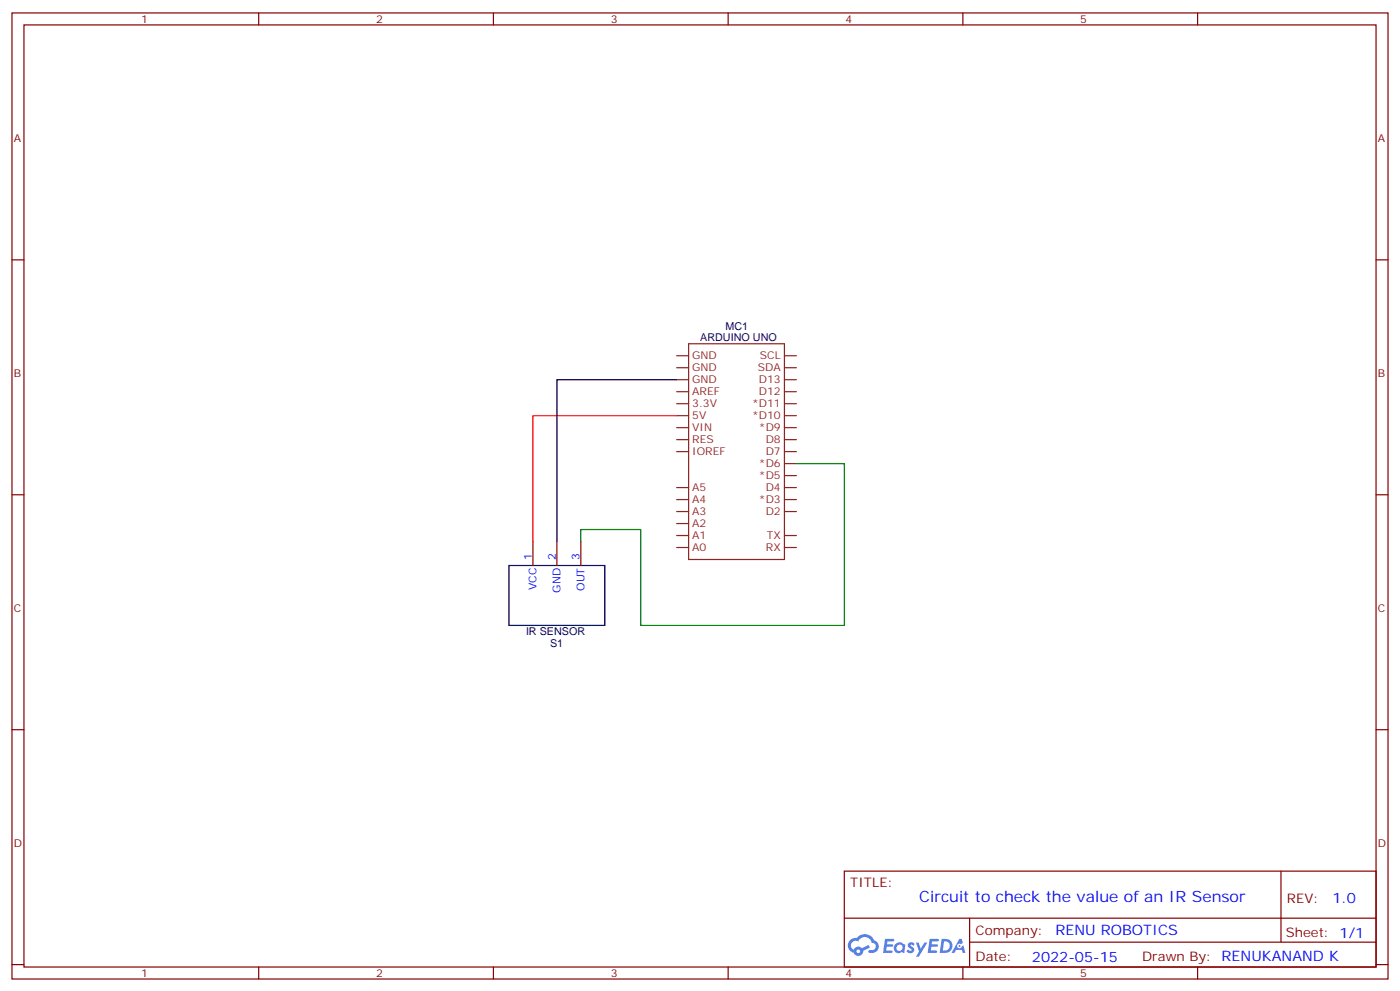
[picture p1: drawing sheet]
<svg xmlns="http://www.w3.org/2000/svg" width="412mm" height="292mm" viewBox="0 0 412 292" stroke-linecap="round" stroke-linejoin="round" font-family="sans-serif">
<g fill="none" stroke="#870000" stroke-width=".35">
<path d="M3.5 3.8h405.4v284.3h-405.4zM7.1 7.3h398.2v277.3h-398.2zM76.2 3.8v3.5M145.3 3.8v3.5M214.5 3.8v3.5M283.6 3.8v3.5M352.8 3.8v3.5M3.5 76.5h3.6M405.3 76.5h3.6M3.5 145.6h3.6M405.3 145.6h3.6M3.5 214.8h3.6"/>
<path d="M405.3 214.8h3.6M248.7 256.4h156.6v28.2h-156.6zM377.3 256.4v20.9M248.7 270.2h156.5M285.6 277.3h119.6M285.6 270.2v14.2M3.5 283.9h3.6M76.2 284.6v3.5M145.3 284.6v3.5M214.5 284.6v3.5M283.6 284.6v3.5M352.8 284.6v3.5"/>
<path d="M405.3 283.9h3.6"/>
</g>
<g fill="#5487ff">
<path d="M267.7 277.6a1.22 1.22 0 0 1 1.7 .2l-.4 .6a.47 .47 0 0 0-.3-.4 .47 .47 0 0 0-.5 .2l.1 .2a1.14 1.14 0 0 1 .8 1.8 1.14 1.14 0 0 1-1.9 0l-.2-.2 .5-.6 .7 .5a.29 .29 0 0 0 .3-.3 .29 .29 0 0 0-.2-.3 1.04 1.04 0 0 1-.6-1.7z"/>
<path d="M260.7 276.3h2.4l.3 .2-.2 .5-1.8 .1-.1 .8h1.5l.3 .4-.3 .4h-1.6l-.2 1.1h1.7l.2 .3-.2 .3-2.6 .1z"/>
<path d="M273.8 276.3h2.4l.3 .2-.1 .5-1.8 .1-.2 .8h1.6l.3 .4-.4 .4h-1.6l-.1 1.1h1.7l.2 .3-.2 .3-2.6 .1z"/>
<path d="M282.6 276.3h.7l.3 1.3-.6 .3a.69 .69 0 0 0-1 .3 .69 .69 0 0 0 .4 .9 .69 .69 0 0 0 .9-.6l.5-.2 .6 2.2h-.8l-.2-.9h-1.8l-.5 .9h-.8z"/>
<path d="M269.8 277.4h.8l.6 1.8 1.1-1.8h.9l-2.6 4.2h-.8l.9-1.5z"/>
<path d="M277.4 276.3l-.6 4.2h1.3a2.11 2.11 0 0 0 2.5-2.1 2.11 2.11 0 0 0-2.5-2.1zM278.1 277.1a1.39 1.39 0 0 1 1.7 1.4 1.39 1.39 0 0 1-1.8 1.3h-.3z"/>
<path d="M263.7 277.9a1.54 1.54 0 0 0-.1 2.2 1.54 1.54 0 0 0 2.2 .1l.6 .3 .3-2.3-.2-.3h-.4a1.49 1.49 0 0 0-2.4 0zM264 278.9a.94 .94 0 0 1 1.8 0 .94 .94 0 0 1-1.8 0z"/>
<path d="M250.4 276.7a2.18 2.18 0 0 0 1.1 3.7 1.44 1.44 0 0 0 1.6 .9 1.44 1.44 0 0 0 1.2-1.4l2-1.1-.5-.7-1.9 1a1.47 1.47 0 0 0-2.4 .4 1.39 1.39 0 0 1-.7-1.9 1.39 1.39 0 0 1 2-.5 2.12 2.12 0 0 1 2.2-1.3 2.12 2.12 0 0 1 1.9 1.7 1.14 1.14 0 0 1 1.1 1.4 1.14 1.14 0 0 1-1.7 .7 .43 .43 0 0 0-.5 .4 .43 .43 0 0 0 .4 .5 1.98 1.98 0 0 0 2.5-1.2 1.98 1.98 0 0 0-1.2-2.6 3.1 3.1 0 0 0-5.3-.6l-.9 .1zM252.3 280a.55 .55 0 0 1 1.1 0 .55 .55 0 0 1-1.1 0z"/>
<circle cx="282.6" cy="278.4" r=".26"/>
</g>
<g fill="none" stroke="#8c2424" stroke-width=".35">
<path d="M199.3 118.8h3.5M199.3 115.3h3.5M199.3 111.8h3.5M199.3 108.2h3.5M199.3 104.7h3.5M202.8 101.2h28.3v63.5h-28.3zM231.1 118.8h3.5M231.1 115.3h3.5M231.1 111.8h3.5M231.1 108.2h3.5M231.1 104.7h3.5M199.3 132.9h3.5"/>
<path d="M199.3 129.4h3.5M199.3 125.9h3.5M199.3 122.3h3.5M231.1 140h3.5M231.1 136.5h3.5M231.1 132.9h3.5M231.1 129.4h3.5M231.1 125.9h3.5M231.1 122.3h3.5M199.3 157.6h3.5M199.3 150.6h3.5M199.3 147h3.5"/>
<path d="M199.3 143.5h3.5M199.3 154.1h3.5M231.1 157.6h3.5M231.1 150.6h3.5M231.1 147h3.5M231.1 143.5h3.5M199.3 161.1h3.5M231.1 161.1h3.5"/>
</g>
<path d="M199.3 111.8h-35.3v47.6M149.9 166.4h28.3v17.7h-28.3z" fill="none" stroke="#000" stroke-width=".35"/>
<path d="M157 159.4v7M164 159.4v7M171.1 159.4v7" fill="none" stroke="#870000" stroke-width=".35"/>
<path d="M199.3 122.3h-42.3v37.1" fill="none" stroke="#f00" stroke-width=".35"/>
<path d="M234.6 136.5h14.1v47.6h-60v-28.2h-17.6v3.5" fill="none" stroke="#008700" stroke-width=".35"/>
<text font-size="4.6" fill="#00f" x="270.8" y="265.4">Circuit to check the value of an IR Sensor</text>
<g font-size="4.2" fill="#00f">
<text x="392.5" y="265.7">1.0</text>
<text x="310.9" y="275.2">RENU ROBOTICS</text>
<text x="304" y="283">2022-05-15</text>
</g>
<g font-size="3.9" fill="#800">
<text x="250.5" y="261">TITLE:</text>
<text x="379.1" y="265.7">REV:</text>
<text x="287.4" y="275.2">Company:</text>
<text x="378.7" y="275.8">Sheet: 1/1</text>
<text x="287.4" y="282.9">Date:</text>
<text x="336.4" y="282.9">Drawn By: RENUKANAND K</text>
</g>
<g font-size="3.2" fill="#800">
<text x="41.6" y="6.8">1</text>
<text x="110.8" y="6.8">2</text>
<text x="179.9" y="6.8">3</text>
<text x="249.1" y="6.8">4</text>
<text x="318.2" y="6.8">5</text>
<text x="4.1" y="41.9">A</text>
<text x="405.9" y="41.9">A</text>
<text x="4.1" y="111.1">B</text>
<text x="405.9" y="111.1">B</text>
<text x="4.1" y="180.2">C</text>
<text x="405.9" y="180.2">C</text>
<text x="4.1" y="249.3">D</text>
<text x="405.9" y="249.3">D</text>
<text x="41.6" y="287.6">1</text>
<text x="110.8" y="287.6">2</text>
<text x="179.9" y="287.6">3</text>
<text x="249.1" y="287.6">4</text>
<text x="318.2" y="287.6">5</text>
</g>
<g font-size="3.2" fill="#000080">
<text x="206.3" y="100.5">ARDUINO UNO</text>
<text x="213.7" y="97">MC1</text>
<text x="154.9" y="187">IR SENSOR</text>
<text x="162" y="190.5">S1</text>
</g>
<g font-size="3.2" fill="#8d2323">
<text x="203.9" y="105.8">GND</text>
<text x="223.9" y="105.8">SCL</text>
<text x="203.9" y="112.8">GND</text>
<text x="203.9" y="109.3">GND</text>
<text x="223.2" y="109.3">SDA</text>
<text x="223.5" y="112.8">D13</text>
<text x="203.9" y="116.3">AREF</text>
<text x="203.9" y="119.9">3.3V</text>
<text x="221.5" y="119.9">*D11</text>
<text x="223.5" y="116.3">D12</text>
<text x="203.9" y="123.4">5V</text>
<text x="221.5" y="123.4">*D10</text>
<text x="203.9" y="126.9">VIN</text>
<text x="203.9" y="130.5">RES</text>
<text x="223.5" y="126.9">*D9</text>
<text x="225.6" y="130.5">D8</text>
<text x="203.9" y="134">IOREF</text>
<text x="223.5" y="137.5">*D6</text>
<text x="225.6" y="134">D7</text>
<text x="223.5" y="141">*D5</text>
<text x="203.9" y="148.1">A4</text>
<text x="203.9" y="144.6">A5</text>
<text x="223.5" y="148.1">*D3</text>
<text x="225.6" y="144.6">D4</text>
<text x="203.9" y="155.2">A2</text>
<text x="203.9" y="151.6">A3</text>
<text x="225.6" y="151.6">D2</text>
<text x="203.9" y="158.7">A1</text>
<text x="225.9" y="158.7">TX</text>
<text x="203.9" y="162.2">A0</text>
<text x="225.6" y="162.2">RX</text>
</g>
<g font-size="3.2" fill="#00f">
<text x="156.6" y="164.7" transform="rotate(-90 156.6 164.7)">1</text>
<text x="163.7" y="164.7" transform="rotate(-90 163.7 164.7)">2</text>
<text x="170.7" y="164.7" transform="rotate(-90 170.7 164.7)">3</text>
<text x="158" y="173.7" transform="rotate(-90 158 173.7)">VCC</text>
<text x="172.2" y="173.9" transform="rotate(-90 172.2 173.9)">OUT</text>
<text x="165.1" y="174.4" transform="rotate(-90 165.1 174.4)">GND</text>
</g>
</svg>
